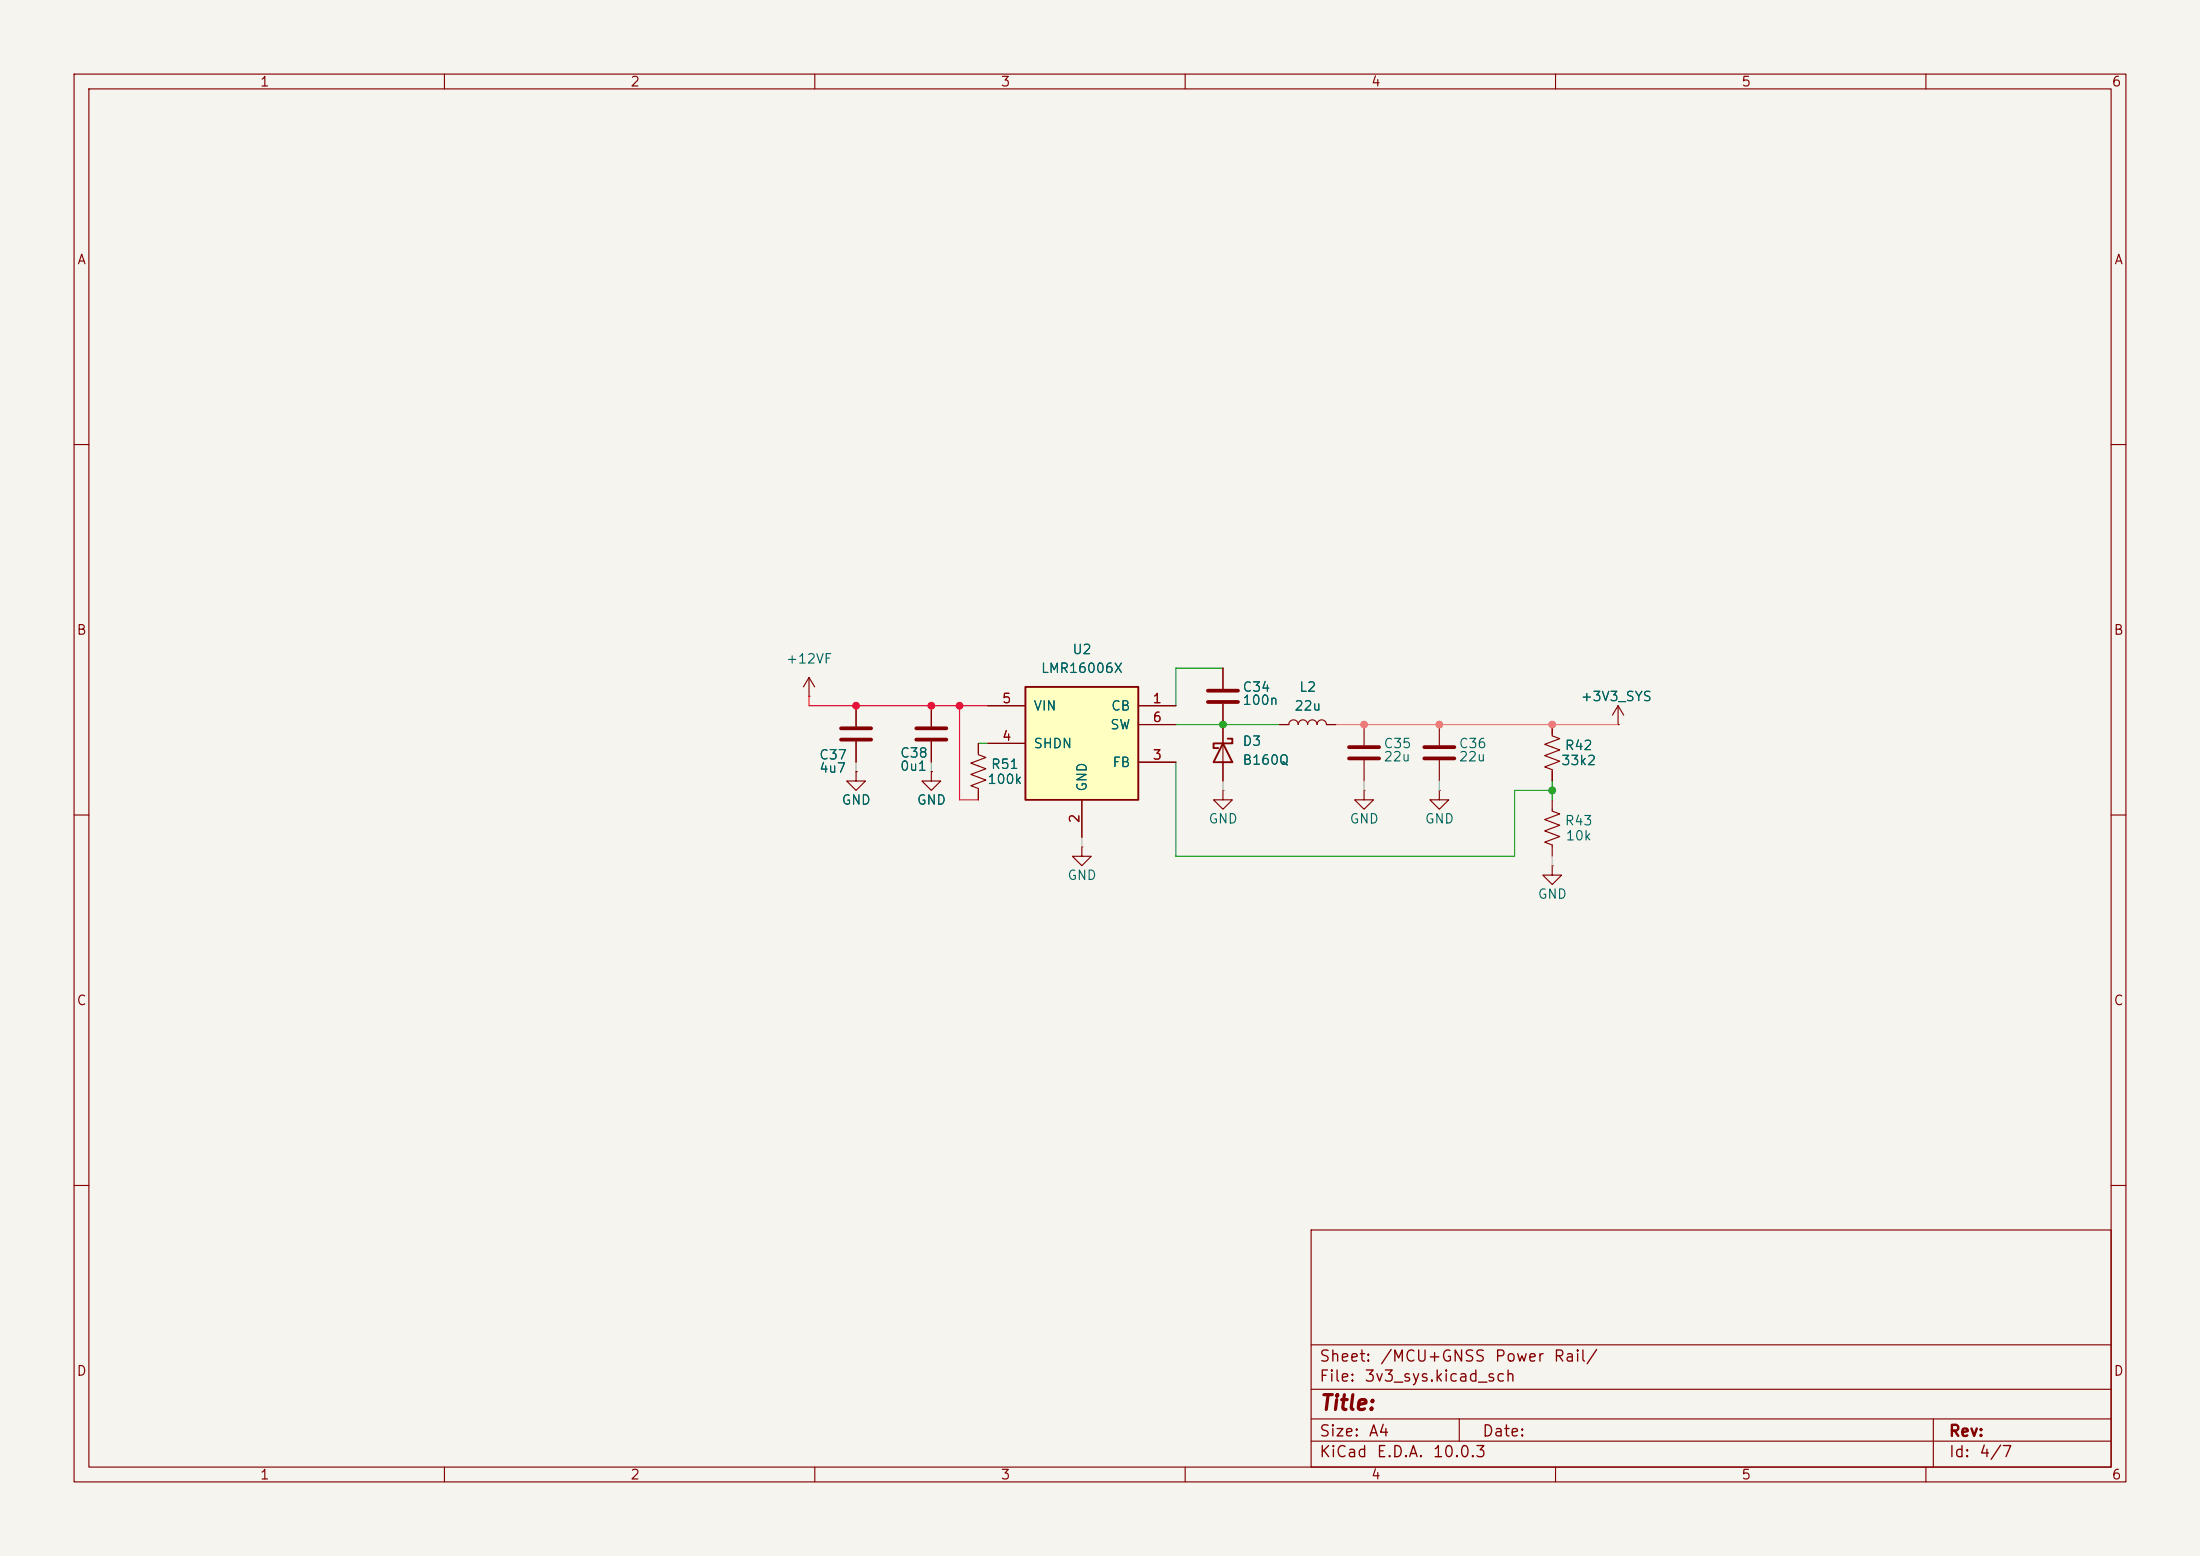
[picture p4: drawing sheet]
<svg xmlns="http://www.w3.org/2000/svg" width="297mm" height="210mm" viewBox="0 0 297 210" stroke-linecap="round" stroke-linejoin="round" font-family="sans-serif">
<path d="M0 0h297v210h-297z" fill="#f5f4ef" stroke="#f5f4ef" stroke-width=".14"/>
<g fill="none" stroke="#840000" stroke-width=".15">
<path d="M10 10h277v190h-277zM12 12h273v186h-273zM60 10v2M110 10v2M160 10v2M210 10v2M260 10v2M10 60h2M285 60h2M184.1 97.8v2.8M194.3 97.8v2.8M209.5 97.8v1.5l1.1 .4-2.1 .8 2.1 .7-2.1 .8 2.1 .7-2.1 .8 1 .4v1.5"/>
<path d="M218.4 97.8h.1M218.4 95.3l-.7 1.2M218.4 95.3l.8 1.2M218.4 95.3v2.5M10 110h2M146 114.3v1.3h1.3l-1.3 1.2-1.2-1.2h1.2M146 114.3h.1M165.1 106.7v1.3h1.3l-1.3 1.2-1.3-1.2h1.3M165.1 106.7h.1M184.1 106.7v1.3h1.3l-1.3 1.2-1.2-1.2h1.2M184.1 106.7h.1M184.1 102.6v2.8"/>
<path d="M194.3 106.7v1.3h1.3l-1.3 1.2-1.3-1.2h1.3M194.3 106.7h.1M194.3 102.6v2.8M209.5 108v1.5l1.1 .4-2.1 .7 2.1 .8-2.1 .7 2.1 .8-2.1 .8 1 .3v1.6M209.5 116.8v1.3h1.3l-1.3 1.3-1.2-1.3h1.2M209.5 116.8h.1M285 110h2M10 160h2M177 166h108v32h-108zM285 160h2M60 198v2M110 198v2"/>
<path d="M160 198v2M177 194.5h108M177 191.5h108M177 187.5h108M177 181.5h108M197 191.5v3M210 198v2M260 198v2M261 191.5v6.5"/>
</g>
<path d="M182.1 100.8h4.1M182.1 102.4h4.1M192.3 100.8h4M192.3 102.4h4" fill="none" stroke="#840000" stroke-width=".51"/>
<path d="M138.4 92.7h15.3v15.3h-15.3z" fill="#ffffc2"/>
<path d="M138.4 92.7h15.3v15.3h-15.3zM165.7 99.7h.7v.6h-2.6v.7h.7M165.1 100.3l1.3 2.6h-2.6z" fill="none" stroke="#840000" stroke-width=".25"/>
<g fill="none" stroke="#840000" stroke-width=".15">
<path d="M109.2 94h.1M109.2 91.4l-.7 1.3M109.2 91.4l.8 1.3M109.2 91.4v2.6M115.6 95.3v2.7M125.7 95.3v2.7M133.3 95.3h5.1M153.7 95.3h5M153.7 97.8h5M165.1 90.2v2.8M165.1 95v10.4M172.7 97.8h1.3a.64 .64 0 0 1 .6-.6 .64 .64 0 0 1 .7 .6 .64 .64 0 0 1 .6-.6 .64 .64 0 0 1 .6 .6 .64 .64 0 0 1 .7-.6 .64 .64 0 0 1 .6 .6 .64 .64 0 0 1 .6-.6 .64 .64 0 0 1 .7 .6h1.2"/>
<path d="M209.5 97.8v1.3M218.4 97.8h.1M115.6 104.1v1.3h1.2l-1.2 1.3-1.3-1.3h1.3M115.6 104.1h.1M115.6 100.1v2.8M125.7 104.1v1.3h1.3l-1.3 1.3-1.2-1.3h1.2M125.7 104.1h.1M125.7 100.1v2.8M132.1 100.3v1.6l1 .3-2 .8 2 .8-2 .7 2 .8-2 .7 1 .4v1.6M133.3 100.3h5.1M146 108v5M153.7 102.9h5"/>
<path d="M209.5 104.1v1.3"/>
</g>
<path d="M113.5 98.3h4.1M113.5 99.8h4.1M123.7 98.3h4.1M123.7 99.8h4.1M163.1 93.2h4M163.1 94.7h4" fill="none" stroke="#840000" stroke-width=".51"/>
<path d="M158.7 97.8h14M165.1 90.2h-6.4v5.1M132.1 100.3h1.2M158.7 102.9v12.7h45.8v-8.9h5M209.5 105.4v2.6" fill="none" stroke="#009600" stroke-width=".15"/>
<path d="M115.6 102.9v1.2M125.7 102.9v1.2M146 113v1.3M165.1 105.4v1.3M184.1 105.4v1.3M194.3 105.4v1.3M209.5 115.6v1.2" fill="none" stroke="#a2a2a5" stroke-width=".15"/>
<path d="M109.2 94v1.3h24.1M129.5 95.3v12.7h2.6" fill="none" stroke="#ff003b" stroke-width=".15"/>
<path d="M180.3 97.8h38.1" fill="none" stroke="#ff7874" stroke-width=".15"/>
<g fill="#ff7874" stroke="#ff7874" stroke-width=".14">
<circle cx="184.1" cy="97.8" r=".46"/>
<circle cx="194.3" cy="97.8" r=".46"/>
<circle cx="209.5" cy="97.8" r=".46"/>
</g>
<g fill="#009600" stroke="#009600" stroke-width=".14">
<circle cx="209.5" cy="106.7" r=".46"/>
<circle cx="165.1" cy="97.8" r=".46"/>
</g>
<g fill="#ff003b" stroke="#ff003b" stroke-width=".14">
<circle cx="115.6" cy="95.3" r=".46"/>
<circle cx="129.5" cy="95.3" r=".46"/>
<circle cx="125.7" cy="95.3" r=".46"/>
</g>
<text font-size="2" fill="#840000" x="178" y="190.8">Title:</text>
<g font-size="1.5" fill="#840000">
<text x="178" y="184.2">Sheet:</text>
<text x="186.2" y="184.2">/MCU+GNSS</text>
<text x="201.7" y="184.2">Power</text>
<text x="209.6" y="184.2">Rail/</text>
<text x="178" y="186.9">File:</text>
<text x="184.1" y="186.9">3v3_sys.kicad_sch</text>
<text x="178" y="197.1">KiCad</text>
<text x="178" y="194.3">Size:</text>
<text x="184.7" y="194.3">A4</text>
<text x="185.7" y="197.1">E.D.A.</text>
<text x="193.3" y="197.1">10.0.3</text>
<text x="200" y="194.3">Date:</text>
<text x="263" y="194.3">Rev:</text>
<text x="263" y="197.1">Id:</text>
<text x="267.1" y="197.1">4/7</text>
</g>
<g font-size="1.3" fill="#840000">
<text x="35" y="12">1</text>
<text x="85" y="12">2</text>
<text x="135" y="12">3</text>
<text x="185" y="12">4</text>
<text x="235" y="12">5</text>
<text x="285" y="12">6</text>
<text x="10.3" y="36">A</text>
<text x="285.3" y="36">A</text>
<text x="10.3" y="86">B</text>
<text x="285.3" y="86">B</text>
<text x="10.3" y="136">C</text>
<text x="285.3" y="136">C</text>
<text x="10.3" y="186">D</text>
<text x="285.3" y="186">D</text>
<text x="35" y="200">1</text>
<text x="85" y="200">2</text>
<text x="135" y="200">3</text>
<text x="185" y="200">4</text>
<text x="235" y="200">5</text>
<text x="285" y="200">6</text>
</g>
<g font-size="1.3" fill="#006464">
<text x="106" y="89.9">+12VF</text>
<text x="144.7" y="88.6">U2</text>
<text x="140.4" y="91.1">LMR16006X</text>
<text x="167.6" y="95.5">100n</text>
<text x="167.6" y="93.7">C34</text>
<text x="175.3" y="93.7">L2</text>
<text x="213.3" y="95">+3V3_SYS</text>
<text x="139.4" y="101.3">SHDN</text>
<text x="139.4" y="96.2">VIN</text>
<text x="149.8" y="98.8">SW</text>
<text x="149.9" y="96.2">CB</text>
<text x="167.6" y="101">D3</text>
<text x="174.6" y="96.2">22u</text>
<text x="186.7" y="101.3">C35</text>
<text x="196.9" y="101.3">C36</text>
<text x="211.2" y="101.6">R42</text>
<text x="110.5" y="102.8">C37</text>
<text x="110.5" y="104.6">4u7</text>
<text x="121.4" y="102.6">C38</text>
<text x="121.4" y="104.3">0u1</text>
<text x="133.2" y="106.1">100k</text>
<text x="133.7" y="104.1">R51</text>
<text x="147" y="106.9" transform="rotate(-90 147 106.9)">GND</text>
<text x="150.1" y="103.8">FB</text>
<text x="167.6" y="103.5">B160Q</text>
<text x="186.7" y="103.1">22u</text>
<text x="196.9" y="103.1">22u</text>
<text x="210.7" y="103.6">33k2</text>
<text x="113.5" y="108.9">GND</text>
<text x="123.7" y="108.9">GND</text>
<text x="163.1" y="111.5">GND</text>
<text x="182.1" y="111.5">GND</text>
<text x="192.3" y="111.5">GND</text>
<text x="211.2" y="111.7">R43</text>
<text x="211.3" y="113.7">10k</text>
<text x="144" y="119.1">GND</text>
<text x="207.5" y="121.6">GND</text>
</g>
<g font-size="1.3" fill="#a90000">
<text x="135.2" y="95.2">5</text>
<text x="155.5" y="95.2">1</text>
<text x="135.2" y="100.3">4</text>
<text x="155.5" y="97.8">6</text>
<text x="155.5" y="102.8">3</text>
<text x="146" y="111.2" transform="rotate(-90 146 111.2)">2</text>
</g>
</svg>
